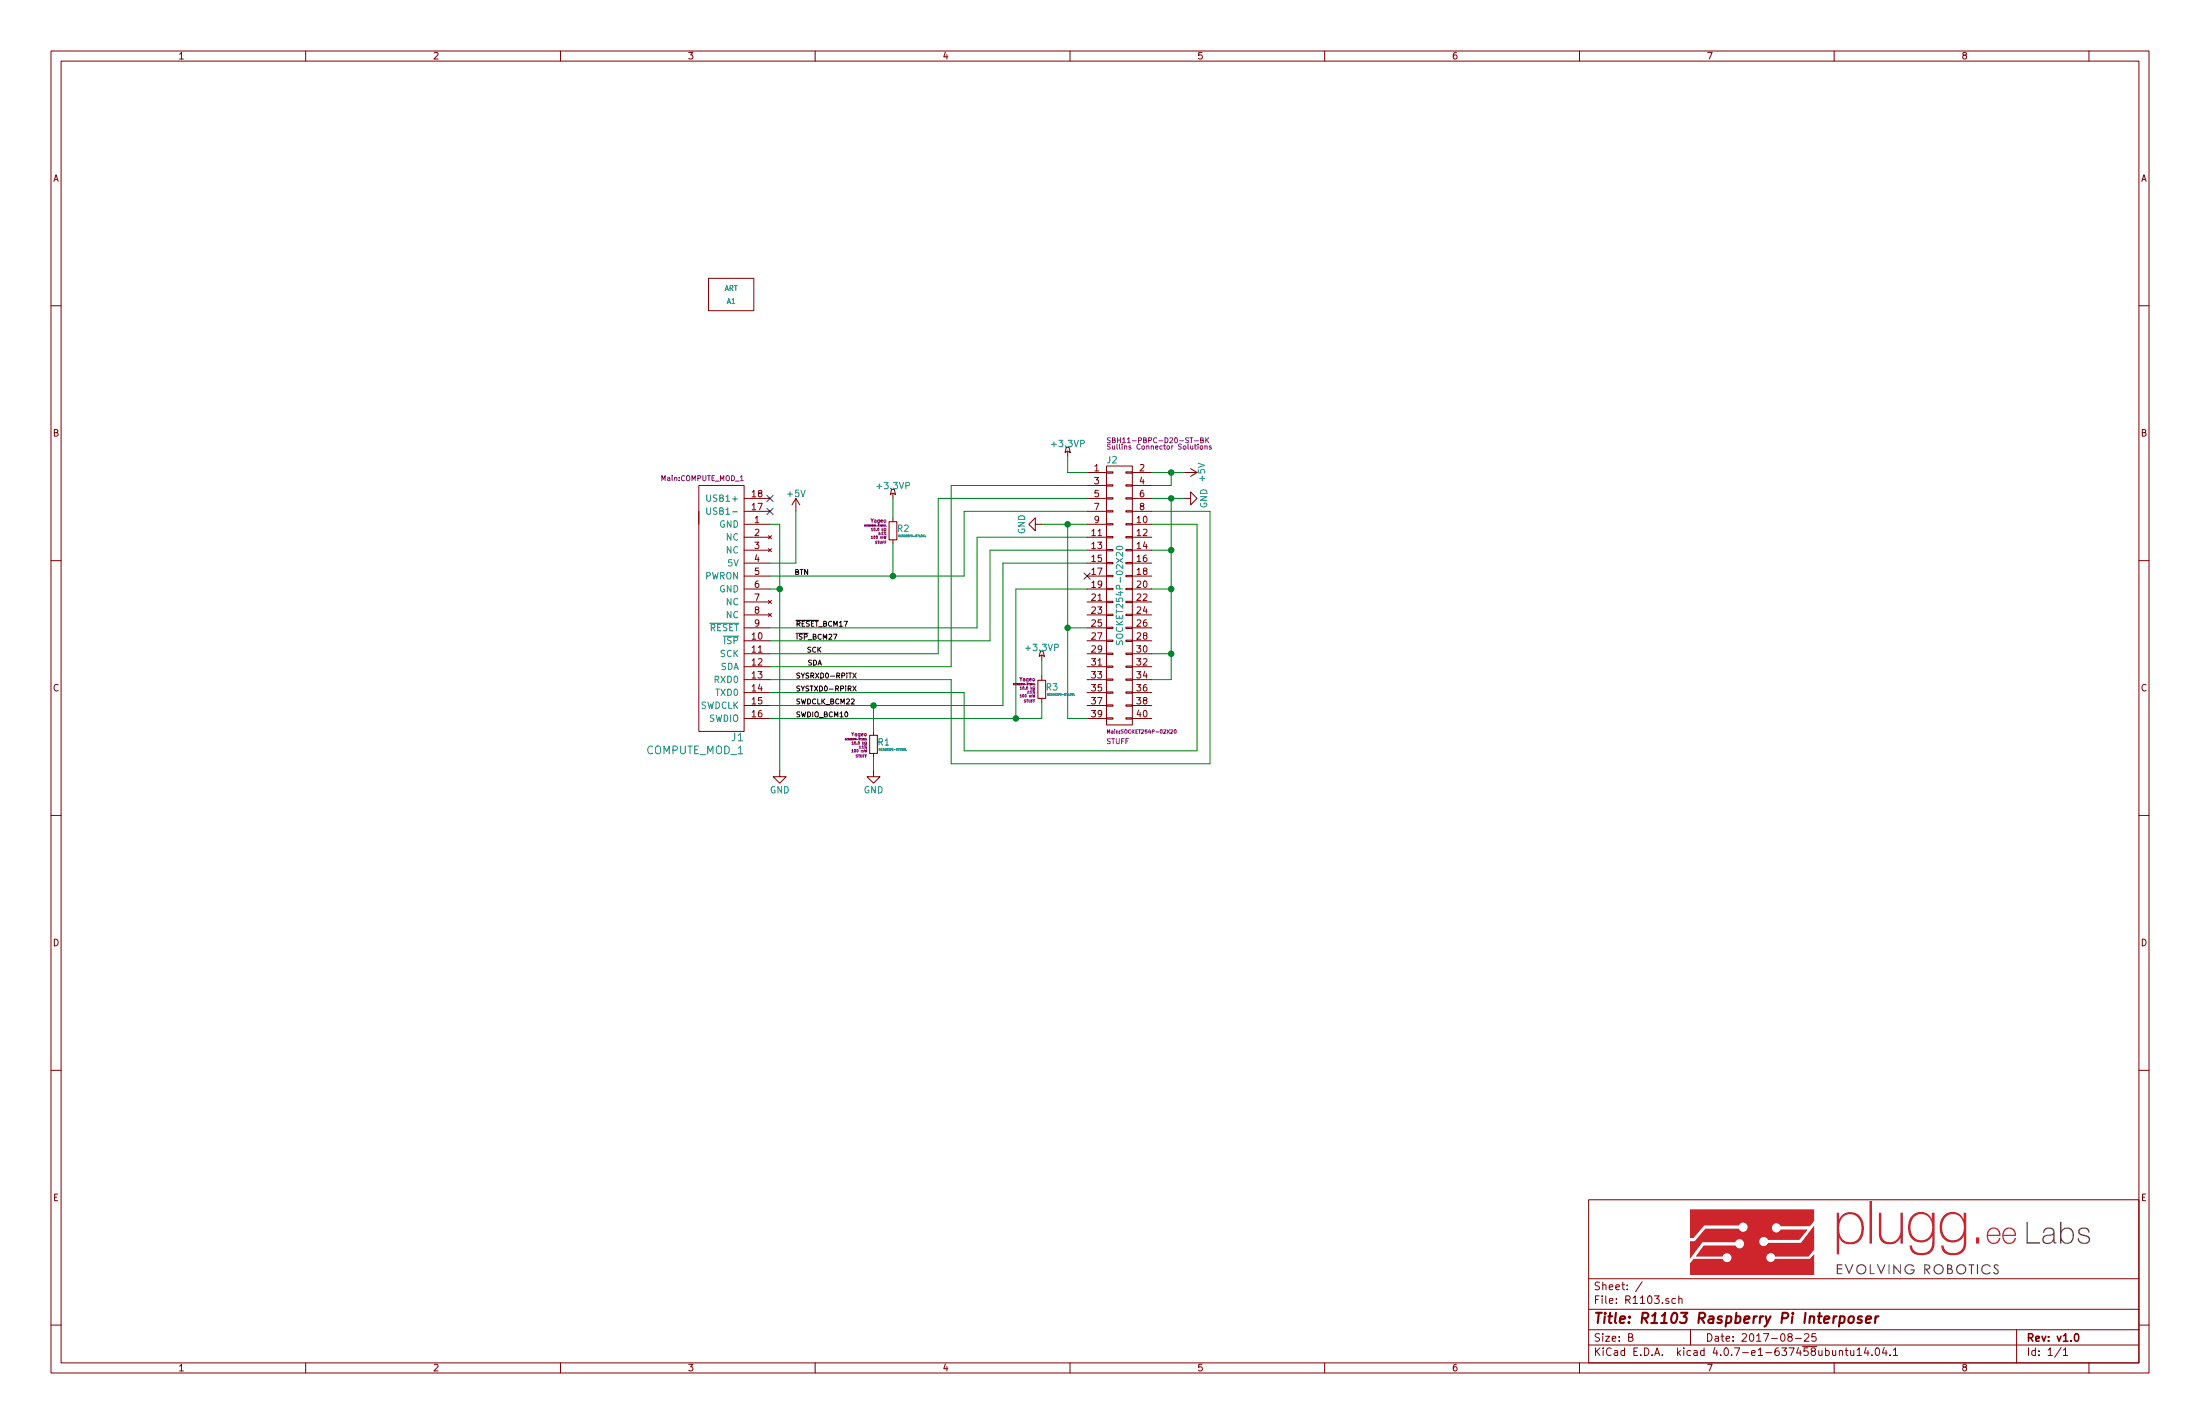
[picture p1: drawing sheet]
EESchema Schematic File Version 2
LIBS:analog
LIBS:cap_smd
LIBS:cap_smd_extra
LIBS:connect
LIBS:datastorage
LIBS:devices
LIBS:electromechanical
LIBS:inductors
LIBS:logic
LIBS:mem
LIBS:microcontroller
LIBS:res_smd
LIBS:res_smd_extra
LIBS:RoboPlatform
LIBS:systems
LIBS:power
LIBS:R1103-cache
EELAYER 25 0
EELAYER END
$Descr B 17000 11000
encoding utf-8
Sheet 1 1
Title "R1103 Raspberry Pi Interposer"
Date "2017-08-25"
Rev "v1.0"
Comp ""
Comment1 ""
Comment2 ""
Comment3 ""
Comment4 ""
$EndDescr
$Comp
L COMPUTE_MOD_1 J1
U 1 1
P 5600 4700
F 0 "J1" H 5450 5700 60  0000 L CNN
F 1 "COMPUTE_MOD_1" H 5450 5800 60  0000 L CNN
F 2 "Main:COMPUTE_MOD_1" H 5450 3700 39  0000 L CNN
F 3 "" H 5600 4700 60  0001 C CNN
	1    5600 4700
	-1   0    0    1   
$EndComp
$Comp
L GND #PWR1
U 1 1
P 6025 5950
F 0 "#PWR1" H 6025 5700 50  0001 C CNN
F 1 "GND" H 6025 5800 50  0000 C CNN
F 2 "" H 6025 5950 50  0001 C CNN
F 3 "" H 6025 5950 50  0001 C CNN
	1    6025 5950
	1    0    0    -1  
$EndComp
Text Label 6250 4450 2    39   ~ 0
BTN
Text Label 6150 4850 0    39   ~ 0
~RESET~_BCM17
Text Label 6150 4950 0    39   ~ 0
~ISP~_BCM27
Text Label 6150 5250 0    39   ~ 0
SYSRXD0-RPiTX
Text Label 6150 5350 0    39   ~ 0
SYSTXD0-RPiRX
Text Label 6150 5450 0    39   ~ 0
SWDCLK_BCM22
Text Label 6150 5550 0    39   ~ 0
SWDIO_BCM10
$Comp
L ART A1
U 1 1
P 5650 2275
F 0 "A1" H 5650 2225 39  0000 C CNN
F 1 "ART" H 5650 2325 39  0000 C CNN
F 2 "pluggee:pluggeeLabsIcon-16X8" H 5650 2275 39  0001 C CNN
F 3 "" H 5650 2275 39  0001 C CNN
	1    5650 2275
	1    0    0    -1  
$EndComp
Text Label 6350 5050 2    39   ~ 0
SCK
Text Label 6350 5150 2    39   ~ 0
SDA
NoConn ~ 5950 3850
NoConn ~ 5950 3950
$Comp
L +5V #PWR2
U 1 1
P 6150 3950
F 0 "#PWR2" H 6150 3800 50  0001 C CNN
F 1 "+5V" H 6150 4090 50  0000 C CNN
F 2 "" H 6150 3950 50  0001 C CNN
F 3 "" H 6150 3950 50  0001 C CNN
	1    6150 3950
	1    0    0    -1  
$EndComp
$Comp
L SOCKET254P-02X20 J2
U 1 1
P 8650 4600
F 0 "J2" H 8550 5650 50  0000 L CNN
F 1 "SOCKET254P-02X20" V 8650 4600 50  0000 C CNN
F 2 "Main:SOCKET254P-02X20" H 8550 3550 28  0000 L CNN
F 3 "" H 8650 3650 50  0001 C CNN
F 4 "Sullins Connector Solutions" H 8550 5750 39  0000 L CNN "Manufacturer"
F 5 "SBH11-PBPC-D20-ST-BK" H 8550 5800 39  0000 L CNN "MPN"
F 6 "STUFF" H 8550 3475 39  0000 L CNN "SKU"
	1    8650 4600
	1    0    0    -1  
$EndComp
$Comp
L +5V #PWR8
U 1 1
P 9150 3650
F 0 "#PWR8" H 9150 3500 50  0001 C CNN
F 1 "+5V" H 9150 3790 50  0000 C CNN
F 2 "" H 9150 3650 50  0001 C CNN
F 3 "" H 9150 3650 50  0001 C CNN
	1    9150 3650
	0    1    1    0   
$EndComp
$Comp
L GND #PWR9
U 1 1
P 9150 3850
F 0 "#PWR9" H 9150 3600 50  0001 C CNN
F 1 "GND" H 9150 3700 50  0000 C CNN
F 2 "" H 9150 3850 50  0001 C CNN
F 3 "" H 9150 3850 50  0001 C CNN
	1    9150 3850
	0    -1   -1   0   
$EndComp
$Comp
L GND #PWR5
U 1 1
P 8050 4050
F 0 "#PWR5" H 8050 3800 50  0001 C CNN
F 1 "GND" H 8050 3900 50  0000 C CNN
F 2 "" H 8050 4050 50  0001 C CNN
F 3 "" H 8050 4050 50  0001 C CNN
	1    8050 4050
	0    1    -1   0   
$EndComp
$Comp
L +3.3VP #PWR7
U 1 1
P 8250 3525
F 0 "#PWR7" H 8400 3475 50  0001 C CNN
F 1 "+3.3VP" H 8250 3625 50  0000 C CNN
F 2 "" H 8250 3525 50  0001 C CNN
F 3 "" H 8250 3525 50  0001 C CNN
	1    8250 3525
	1    0    0    -1  
$EndComp
$Comp
L RC0603FR-0710KL R2
U 1 1
P 6900 4100
F 0 "R2" H 6930 4120 50  0000 L CNN
F 1 "RC0603FR-0710KL" H 6940 4060 15  0000 L CNN
F 2 "Main:RESC0603" H 7000 4025 10  0001 C CNN
F 3 "" H 6930 4120 50  0000 C CNN
F 4 "Yageo" H 6850 4180 28  0000 R CNN "Manufacturer"
F 5 "RC0603FR-0710KL" H 6850 4140 12  0000 R CNN "MPN"
F 6 "STUFF" H 6850 4010 20  0000 R CNN "SKU"
F 7 "10.0 kΩ" H 6850 4110 20  0000 R CNN "Res"
F 8 "±1%" H 6850 4080 20  0000 R CNN "Tol"
F 9 "100 mW" H 6850 4050 20  0000 R CNN "Pwr"
	1    6900 4100
	1    0    0    -1  
$EndComp
$Comp
L +3.3VP #PWR4
U 1 1
P 6900 3850
F 0 "#PWR4" H 7050 3800 50  0001 C CNN
F 1 "+3.3VP" H 6900 3950 50  0000 C CNN
F 2 "" H 6900 3850 50  0001 C CNN
F 3 "" H 6900 3850 50  0001 C CNN
	1    6900 3850
	1    0    0    -1  
$EndComp
$Comp
L RC0603FR-0710KL R1
U 1 1
P 6750 5750
F 0 "R1" H 6780 5770 50  0000 L CNN
F 1 "RC0603FR-0710KL" H 6790 5710 15  0000 L CNN
F 2 "Main:RESC0603" H 6850 5675 10  0001 C CNN
F 3 "" H 6780 5770 50  0000 C CNN
F 4 "Yageo" H 6700 5830 28  0000 R CNN "Manufacturer"
F 5 "RC0603FR-0710KL" H 6700 5790 12  0000 R CNN "MPN"
F 6 "STUFF" H 6700 5660 20  0000 R CNN "SKU"
F 7 "10.0 kΩ" H 6700 5760 20  0000 R CNN "Res"
F 8 "±1%" H 6700 5730 20  0000 R CNN "Tol"
F 9 "100 mW" H 6700 5700 20  0000 R CNN "Pwr"
	1    6750 5750
	1    0    0    -1  
$EndComp
NoConn ~ 8400 4450
$Comp
L GND #PWR3
U 1 1
P 6750 5950
F 0 "#PWR3" H 6750 5700 50  0001 C CNN
F 1 "GND" H 6750 5800 50  0000 C CNN
F 2 "" H 6750 5950 50  0001 C CNN
F 3 "" H 6750 5950 50  0001 C CNN
	1    6750 5950
	1    0    0    -1  
$EndComp
Wire Wire Line
	5950 4450 7450 4450
Wire Wire Line
	5950 5250 7350 5250
Wire Wire Line
	5950 5350 7450 5350
Wire Wire Line
	5950 5450 7750 5450
Wire Wire Line
	5950 5550 8050 5550
Wire Wire Line
	6025 4050 6025 5950
Wire Wire Line
	5950 4550 6025 4550
Connection ~ 6025 4550
Wire Wire Line
	5950 5050 7250 5050
Wire Wire Line
	5950 5150 7350 5150
Wire Wire Line
	6025 4050 5950 4050
Wire Wire Line
	6150 3950 6150 4350
Wire Wire Line
	6150 4350 5950 4350
Wire Wire Line
	8900 3650 9150 3650
Wire Wire Line
	8900 3750 9050 3750
Wire Wire Line
	9050 3750 9050 3650
Connection ~ 9050 3650
Wire Wire Line
	8900 3850 9150 3850
Wire Wire Line
	8900 4250 9050 4250
Wire Wire Line
	9050 3850 9050 5250
Connection ~ 9050 3850
Wire Wire Line
	9050 4550 8900 4550
Connection ~ 9050 4250
Wire Wire Line
	9050 5050 8900 5050
Connection ~ 9050 4550
Wire Wire Line
	9050 5250 8900 5250
Connection ~ 9050 5050
Wire Wire Line
	8050 4050 8400 4050
Wire Wire Line
	8400 4850 8250 4850
Wire Wire Line
	8250 4050 8250 5550
Connection ~ 8250 4050
Wire Wire Line
	8250 5550 8400 5550
Connection ~ 8250 4850
Wire Wire Line
	7350 5150 7350 3750
Wire Wire Line
	7350 3750 8400 3750
Wire Wire Line
	7250 5050 7250 3850
Wire Wire Line
	7250 3850 8400 3850
Wire Wire Line
	8900 3950 9350 3950
Wire Wire Line
	9350 3950 9350 5900
Wire Wire Line
	9350 5900 7350 5900
Wire Wire Line
	7350 5900 7350 5250
Wire Wire Line
	7450 5350 7450 5800
Wire Wire Line
	7450 5800 9250 5800
Wire Wire Line
	9250 5800 9250 4050
Wire Wire Line
	9250 4050 8900 4050
Wire Wire Line
	7450 4450 7450 3950
Wire Wire Line
	7450 3950 8400 3950
Wire Wire Line
	8250 3525 8250 3650
Wire Wire Line
	8250 3650 8400 3650
Wire Wire Line
	6900 4200 6900 4450
Connection ~ 6900 4450
Wire Wire Line
	6900 3850 6900 4000
Wire Wire Line
	5950 4850 7550 4850
Wire Wire Line
	7550 4850 7550 4150
Wire Wire Line
	7550 4150 8400 4150
Wire Wire Line
	5950 4950 7650 4950
Wire Wire Line
	7650 4950 7650 4250
Wire Wire Line
	7650 4250 8400 4250
Wire Wire Line
	7750 5450 7750 4350
Wire Wire Line
	7750 4350 8400 4350
Wire Wire Line
	7850 5550 7850 4550
Wire Wire Line
	7850 4550 8400 4550
Wire Wire Line
	6750 5650 6750 5450
Connection ~ 6750 5450
Wire Wire Line
	6750 5950 6750 5850
$Comp
L RC0603FR-0710KL R3
U 1 1
P 8050 5325
F 0 "R3" H 8080 5345 50  0000 L CNN
F 1 "RC0603FR-0710KL" H 8090 5285 15  0000 L CNN
F 2 "Main:RESC0603" H 8150 5250 10  0001 C CNN
F 3 "" H 8080 5345 50  0000 C CNN
F 4 "Yageo" H 8000 5405 28  0000 R CNN "Manufacturer"
F 5 "RC0603FR-0710KL" H 8000 5365 12  0000 R CNN "MPN"
F 6 "STUFF" H 8000 5235 20  0000 R CNN "SKU"
F 7 "10.0 kΩ" H 8000 5335 20  0000 R CNN "Res"
F 8 "±1%" H 8000 5305 20  0000 R CNN "Tol"
F 9 "100 mW" H 8000 5275 20  0000 R CNN "Pwr"
	1    8050 5325
	1    0    0    -1  
$EndComp
$Comp
L +3.3VP #PWR6
U 1 1
P 8050 5100
F 0 "#PWR6" H 8200 5050 50  0001 C CNN
F 1 "+3.3VP" H 8050 5200 50  0000 C CNN
F 2 "" H 8050 5100 50  0001 C CNN
F 3 "" H 8050 5100 50  0001 C CNN
	1    8050 5100
	1    0    0    -1  
$EndComp
Wire Wire Line
	8050 5100 8050 5225
Wire Wire Line
	8050 5550 8050 5425
Connection ~ 7850 5550
$EndSCHEMATC
